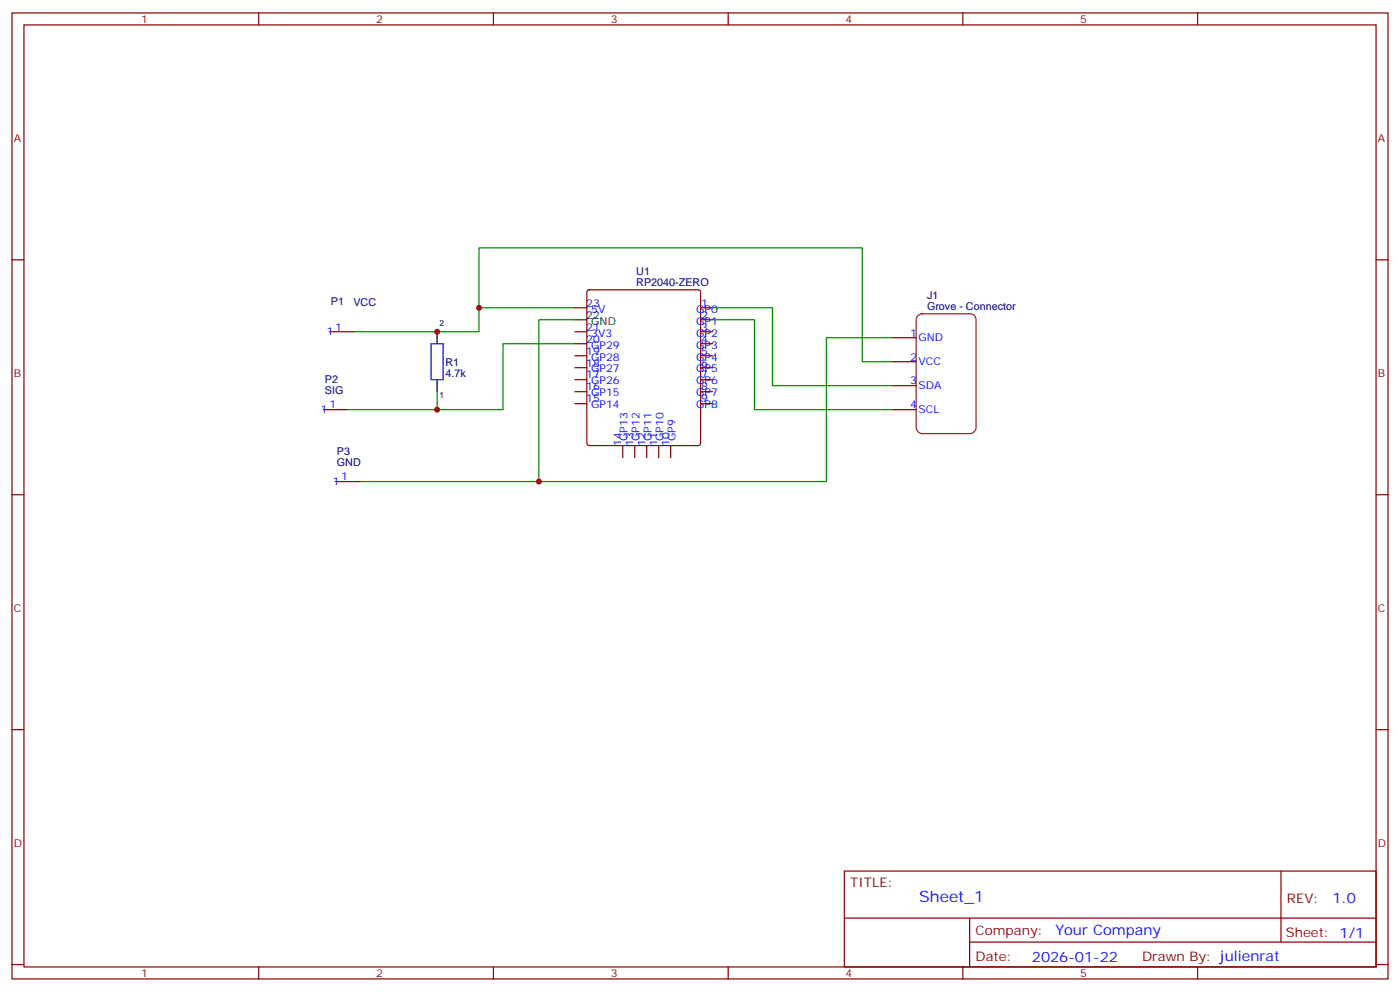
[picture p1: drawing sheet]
<svg xmlns="http://www.w3.org/2000/svg" width="412mm" height="292mm" viewBox="0 0 412 292" stroke-linecap="round" stroke-linejoin="round" font-family="sans-serif">
<g fill="none" stroke="#870000" stroke-width=".35">
<path d="M3.5 3.8h405.4v284.3h-405.4zM7.1 7.3h398.2v277.3h-398.2zM76.2 3.8v3.5M145.3 3.8v3.5M214.5 3.8v3.5M283.6 3.8v3.5M352.8 3.8v3.5M3.5 76.5h3.6M405.3 76.5h3.6M97 97.6h7.1M169.3 97.6h3.6M169.3 90.6h3.6"/>
<path d="M173.1 85.5l.5-.2h32.1l.5 .2 .2 .5v44.5l-.3 .5-.4 .2h-32.1l-.5-.3-.2-.4v-44.5zM206.4 97.6h3.5M206.4 90.6h3.5M206.4 94.1h3.5M262.8 99.4h7.1M169.3 101.2h3.6M169.3 104.7h3.6M169.3 108.2h3.6M169.3 111.8h3.6M169.3 115.3h3.6M169.3 118.8h3.6M206.4 101.2h3.5"/>
<path d="M206.4 104.7h3.5M206.4 108.2h3.5M206.4 111.8h3.5M206.4 115.3h3.5M206.4 118.8h3.5M262.8 106.5h7.1M262.8 113.5h7.1M95.2 120.6h7.1M183.4 131.2v3.5M187 131.2v3.5M190.5 131.2v3.5M194 131.2v3.5"/>
<path d="M197.6 131.2v3.5M262.8 120.6h7.1M3.5 145.6h3.6M98.8 141.7h7M405.3 145.6h3.6M3.5 214.8h3.6M405.3 214.8h3.6M248.7 256.4h156.6v28.2h-156.6zM377.3 256.4v20.9M248.7 270.2h156.5M285.6 277.3h119.6M285.6 270.2v14.2"/>
<path d="M3.5 283.9h3.6M76.2 284.6v3.5M145.3 284.6v3.5M214.5 284.6v3.5M283.6 284.6v3.5M352.8 284.6v3.5M405.3 283.9h3.6"/>
</g>
<path d="M141.1 90.6v-17.6h112.9v33.5h8.8M169.3 90.6h-28.2v7h-37M169.3 94.1h-10.6v47.6h-52.9M209.9 90.6h17.6v22.9h35.3M209.9 94.1h12.3v26.5h40.6M262.8 99.4h-19.4v42.3h-84.7M128.8 115.3v5.3h-26.5M169.3 101.2h-21.1v19.4h-19.4" fill="none" stroke="#008700" stroke-width=".35"/>
<path d="M270.5 92.9l1.1-.5h14.2a1.76 1.76 0 0 1 1.7 1.7v31.8a1.89 1.89 0 0 1-1.7 1.7h-14.2a1.89 1.89 0 0 1-1.7-1.7v-31.8z" fill="none" stroke="#8c2424" stroke-width=".35"/>
<path d="M128.8 97.6v3.6M169.3 94.1h3.6M128.8 111.8v3.5" fill="none" stroke="#000" stroke-width=".35"/>
<path d="M127 101.2h3.5v10.6h-3.5z" fill="none" stroke="#00f" stroke-width=".35"/>
<g fill="#c00">
<circle cx="128.8" cy="120.6" r=".88"/>
<circle cx="128.8" cy="97.6" r=".88"/>
<circle cx="158.8" cy="141.7" r=".88"/>
<circle cx="141.1" cy="90.6" r=".88"/>
</g>
<text font-size="4.6" fill="#00f" x="270.8" y="265.4">Sheet_1</text>
<g font-size="4.2" fill="#00f">
<text x="392.5" y="265.7">1.0</text>
<text x="310.9" y="275.2">Your Company</text>
<text x="304" y="283">2026-01-22</text>
</g>
<g font-size="3.9" fill="#800">
<text x="250.5" y="261">TITLE:</text>
<text x="379.1" y="265.7">REV:</text>
<text x="287.4" y="275.2">Company:</text>
<text x="378.7" y="275.8">Sheet: 1/1</text>
<text x="287.4" y="282.9">Date:</text>
<text x="336.4" y="282.9">Drawn By: julienrat</text>
</g>
<g font-size="3.2" fill="#800">
<text x="41.6" y="6.8">1</text>
<text x="110.8" y="6.8">2</text>
<text x="179.9" y="6.8">3</text>
<text x="249.1" y="6.8">4</text>
<text x="318.2" y="6.8">5</text>
<text x="4.1" y="41.9">A</text>
<text x="405.9" y="41.9">A</text>
<text x="4.1" y="111.1">B</text>
<text x="405.9" y="111.1">B</text>
<text x="4.1" y="180.2">C</text>
<text x="405.9" y="180.2">C</text>
<text x="4.1" y="249.3">D</text>
<text x="405.9" y="249.3">D</text>
<text x="41.6" y="287.6">1</text>
<text x="110.8" y="287.6">2</text>
<text x="179.9" y="287.6">3</text>
<text x="249.1" y="287.6">4</text>
<text x="318.2" y="287.6">5</text>
</g>
<g font-size="3.2" fill="#000080">
<text x="187.4" y="81.1">U1</text>
<text x="97.5" y="89.7">P1</text>
<text x="104.1" y="89.9">VCC</text>
<text x="187.4" y="84.2">RP2040-ZERO</text>
<text x="273.1" y="88.1">J1</text>
<text x="273.1" y="91.3">Grove - Connector</text>
<text x="131.2" y="107.6">R1</text>
<text x="95.7" y="112.7">P2</text>
<text x="131.2" y="110.8">4.7k</text>
<text x="95.7" y="115.9">SIG</text>
<text x="99.2" y="137.1">GND</text>
<text x="99.2" y="133.8">P3</text>
</g>
<g font-size="3.2">
<text x="172.7" y="93.8">22</text>
<text x="174.2" y="95.5">GND</text>
</g>
<g font-size="3.2" fill="#00f">
<text x="172.7" y="90.2">23</text>
<text x="174.2" y="92">5V</text>
<text x="205.1" y="92">GP0</text>
<text x="205.1" y="95.5">GP1</text>
<text x="206.6" y="90.2">1</text>
<text x="206.6" y="93.8">2</text>
<text x="96.3" y="98.7">1</text>
<text x="98.8" y="97.3">1</text>
<text x="172.7" y="100.8">20</text>
<text x="172.7" y="97.3">21</text>
<text x="174.2" y="99.1">3V3</text>
<text x="205.1" y="99.1">GP2</text>
<text x="206.6" y="97.3">3</text>
<text x="206.6" y="100.8">4</text>
<text x="268.1" y="99.1">1</text>
<text x="270.6" y="100.5">GND</text>
<text x="172.7" y="107.9">18</text>
<text x="172.7" y="104.4">19</text>
<text x="174.2" y="106.1">GP28</text>
<text x="174.2" y="102.6">GP29</text>
<text x="205.1" y="102.6">GP3</text>
<text x="205.1" y="106.1">GP4</text>
<text x="206.6" y="104.4">5</text>
<text x="206.6" y="107.9">6</text>
<text x="268.1" y="106.1">2</text>
<text x="270.6" y="107.5">VCC</text>
<text x="172.7" y="111.4">17</text>
<text x="174.2" y="113.2">GP26</text>
<text x="174.2" y="109.6">GP27</text>
<text x="205.1" y="109.6">GP5</text>
<text x="205.1" y="113.2">GP6</text>
<text x="206.6" y="111.4">7</text>
<text x="268.1" y="113.2">3</text>
<text x="172.7" y="118.5">15</text>
<text x="172.7" y="114.9">16</text>
<text x="174.2" y="116.7">GP15</text>
<text x="205.1" y="116.7">GP7</text>
<text x="206.6" y="114.9">8</text>
<text x="206.6" y="118.5">9</text>
<text x="270.6" y="114.6">SDA</text>
<text x="94.5" y="121.6">1</text>
<text x="97" y="120.2">1</text>
<text x="174.2" y="120.2">GP14</text>
<text x="205.1" y="120.2">GP8</text>
<text x="268.1" y="120.2">4</text>
<text x="270.6" y="121.6">SCL</text>
<text x="183.1" y="131.3" transform="rotate(-90 183.1 131.3)">14</text>
<text x="184.9" y="129.9" transform="rotate(-90 184.9 129.9)">GP13</text>
<text x="186.6" y="131.3" transform="rotate(-90 186.6 131.3)">13</text>
<text x="188.4" y="129.9" transform="rotate(-90 188.4 129.9)">GP12</text>
<text x="190.1" y="131.3" transform="rotate(-90 190.1 131.3)">12</text>
<text x="191.9" y="129.9" transform="rotate(-90 191.9 129.9)">GP11</text>
<text x="193.7" y="131.3" transform="rotate(-90 193.7 131.3)">11</text>
<text x="195.4" y="129.9" transform="rotate(-90 195.4 129.9)">GP10</text>
<text x="197.2" y="131.3" transform="rotate(-90 197.2 131.3)">10</text>
<text x="199" y="129.9" transform="rotate(-90 199 129.9)">GP9</text>
<text x="98.1" y="142.8">1</text>
<text x="100.5" y="141.4">1</text>
</g>
<g font-size="2.5">
<text x="129.5" y="95.9">2</text>
<text x="129.5" y="117.1">1</text>
</g>
</svg>
